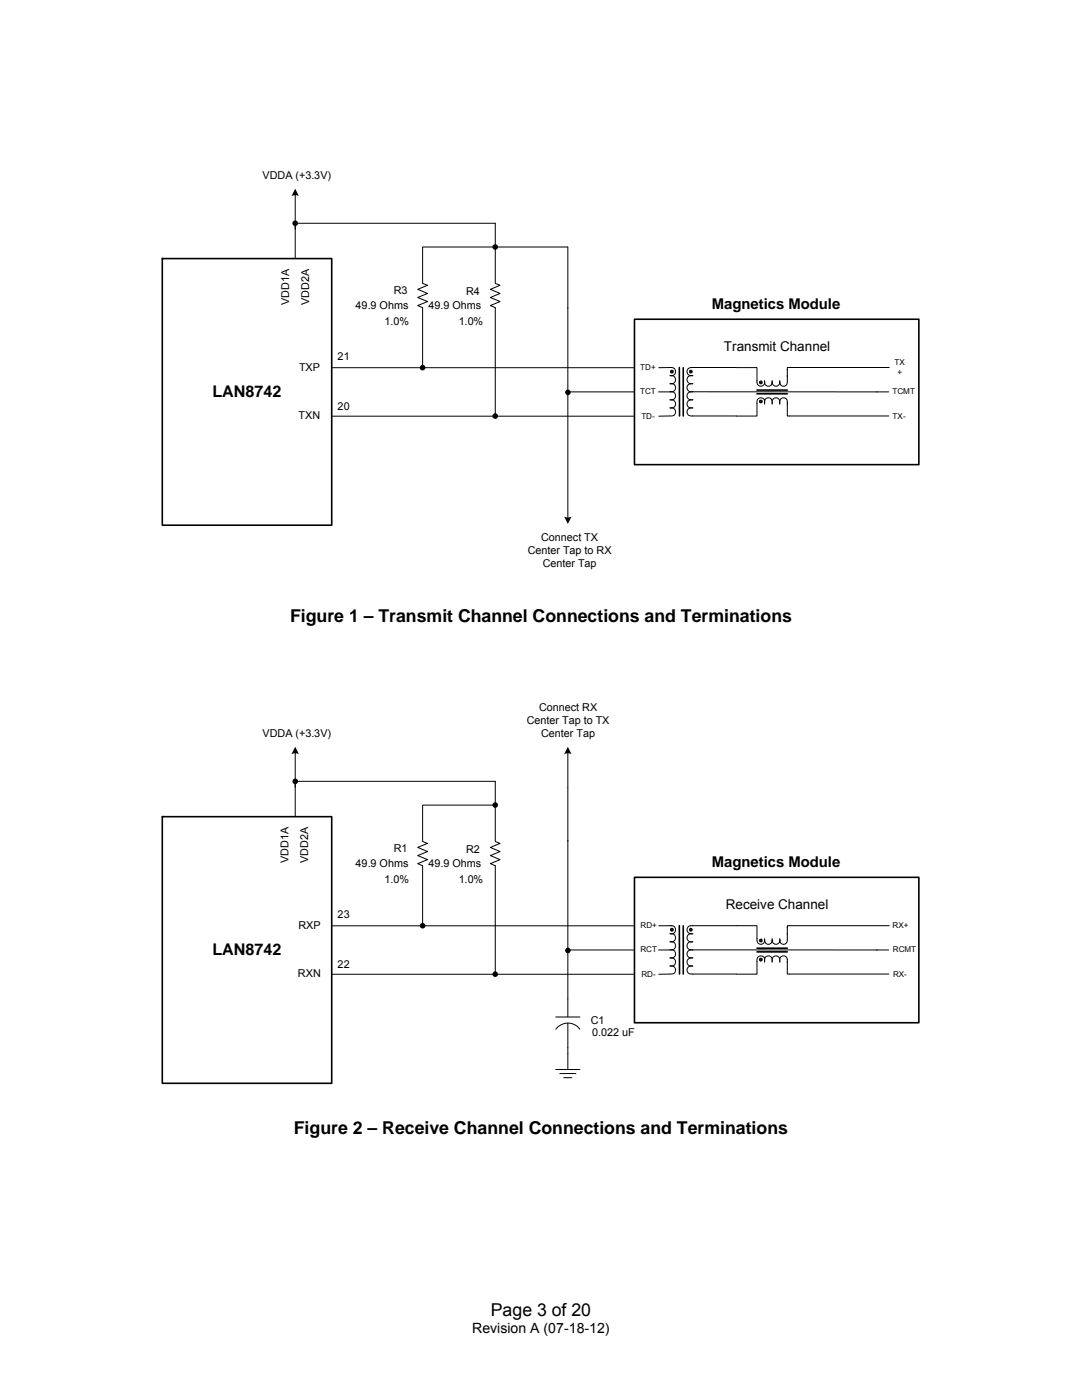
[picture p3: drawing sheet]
<svg xmlns="http://www.w3.org/2000/svg" width="216mm" height="279mm" viewBox="0 0 216 279" stroke-linecap="round" stroke-linejoin="round" font-family="sans-serif">
<path d="M32.4 51.6h33.8v53.2h-33.8zM135.6 73.3v9.7M136.3 73.4v9.6" fill="none" stroke="#000" stroke-width=".32"/>
<circle cx="32.4" cy="51.6" r=".16" fill="#000"/>
<path d="M66.2 73.4h60.4M84.3 61.4v12M138.2 73.3a.87 .87 0 0 0-1.1 .9 .87 .87 0 0 0 1.1 .8 .86 .86 0 0 0-1.1 .8 .86 .86 0 0 0 1.1 .8 .86 .86 0 0 0-1.1 .8 .86 .86 0 0 0 1.1 .8 .86 .86 0 0 0-1.1 .8 .86 .86 0 0 0 1.1 .8M66.2 83.1h60.4" fill="none" stroke="#000" stroke-width=".2"/>
<circle cx="84.3" cy="73.4" r=".55" fill="#000"/>
<circle cx="137.8" cy="74.2" r=".29" fill="#1a1a1a"/>
<g fill="none" stroke="#000" stroke-width=".2">
<path d="M133.7 73.3a.86 .86 0 0 1 1.1 .9 .86 .86 0 0 1-1.1 .8 .85 .85 0 0 1 1.1 .8 .85 .85 0 0 1-1.1 .8 .85 .85 0 0 1 1.1 .8 .85 .85 0 0 1-1.1 .8 .85 .85 0 0 1 1.1 .8 .85 .85 0 0 1-1.1 .8M138.2 79.8a.86 .86 0 0 0-1.1 .8 .86 .86 0 0 0 1.1 .8 .86 .86 0 0 0-1.1 .8 .86 .86 0 0 0 1.1 .8"/>
<circle cx="137.8" cy="74.2" r=".29"/>
</g>
<circle cx="134.1" cy="74.2" r=".3" fill="#1a1a1a"/>
<g fill="none" stroke="#000" stroke-width=".2">
<path d="M58.9 38.8v12.8M58.9 44.6h39.9v12l1 .3-1.9 .8 1.9 .9-1.9 .8 1.9 .8-1.9 .8 .9 .4v21.7M84.3 61.4l-.9-.4 1.9-.8-1.9-.8 1.9-.8-1.9-.9 1.9-.8-1-.3v-7.3h29v53.9M113.3 78.2h13.3M131.4 78.2h2.2M133.7 79.8a.85 .85 0 0 1 1.1 .8 .85 .85 0 0 1-1.1 .8 .85 .85 0 0 1 1.1 .8 .85 .85 0 0 1-1.1 .8M133.9 73.3l-2.5 .1M138.2 78.2h39.1M138.2 73.3h8.7M151 75.9a.83 .83 0 0 0 .8 1.2 .83 .83 0 0 0 .8-1.2M152.6 76.1v.4M154.1 76.1v.4"/>
<path d="M154.1 75.9a.79 .79 0 0 1-.5 1.2 .79 .79 0 0 1-1-.8M155.6 75.9v.6M157.1 73.7v2.6a.75 .75 0 0 1-.8 .8 .75 .75 0 0 1-.7-.8 .76 .76 0 0 1-.8 .8 .76 .76 0 0 1-.7-.8M177.4 73.3h-20.3v.5M133.6 83l-2.2 .1M138.2 83h8.7M152.6 80.3v.4M154.1 80.3v.4M155.6 80.3v.4M157.1 80.1v1.9M157.1 82.1v.9h20.3"/>
<circle cx="134.1" cy="74.2" r=".3"/>
</g>
<g fill="#000">
<path d="M58.9 37.7l.7 1.4-.4-.1h-.6l-.4 .1z" fill-rule="evenodd"/>
<path d="M112.9 78a.56 .56 0 0 1 .9 0 .56 .56 0 0 1-.4 .9 .56 .56 0 0 1-.6-.6z" fill-rule="evenodd"/>
<circle cx="58.9" cy="44.6" r=".57"/>
<circle cx="98.8" cy="49.3" r=".56"/>
<circle cx="98.8" cy="83" r=".55"/>
</g>
<path d="M126.6 63.7h56.7v29h-56.7zM151 77.9h6.1M151 78.6h6.1" fill="none" stroke="#000" stroke-width=".32"/>
<path d="M151.6 76.1l.3-.1 .1 .1v.4l-.1 .1-.3-.1z" fill-rule="evenodd" fill="#1a1a1a"/>
<path d="M151.6 76.1l.3-.1 .1 .1v.4l-.1 .1-.3-.1zM152.6 80.1v.4M154.1 80.1a.75 .75 0 0 0-.8-.7 .75 .75 0 0 0-.7 .7 .8 .8 0 0 0-1-.7 .8 .8 0 0 0-.6 1.1M155.6 80.1a.8 .8 0 0 0-1-.7 .8 .8 0 0 0-.5 1.1M157.1 80.1a.79 .79 0 0 0-1-.7 .79 .79 0 0 0-.5 1.1" fill="none" stroke="#000" stroke-width=".2"/>
<path d="M151.6 79.9h.4v.4h-.4z" fill-rule="evenodd" fill="#1a1a1a"/>
<path d="M146.9 73.4h4.1v2.5M151.6 79.9h.4v.4h-.4zM151 80.5v2.5h-4.1M84.3 172.8v12M66.2 184.8h60.4M66.2 194.4h60.4M138.2 184.7a.86 .86 0 0 0-1.1 .8 .86 .86 0 0 0 1.1 .9 .86 .86 0 0 0-1.1 .8 .86 .86 0 0 0 1.1 .8 .86 .86 0 0 0-1.1 .8 .86 .86 0 0 0 1.1 .8 .86 .86 0 0 0-1.1 .8 .86 .86 0 0 0 1.1 .8" fill="none" stroke="#000" stroke-width=".2"/>
<g fill="#000">
<path d="M112.6 103.1l.7 .2 .7-.2-.7 1.5z" fill-rule="evenodd"/>
<circle cx="84.3" cy="184.7" r=".55"/>
</g>
<path d="M32.4 163h33.8v53.2h-33.8zM135.6 184.7v9.7M136.3 184.8v9.6" fill="none" stroke="#000" stroke-width=".32"/>
<circle cx="32.4" cy="163" r=".16" fill="#000"/>
<circle cx="137.8" cy="185.5" r=".29" fill="#1a1a1a"/>
<g fill="none" stroke="#000" stroke-width=".2">
<path d="M133.7 184.7a.85 .85 0 0 1 1.1 .8 .85 .85 0 0 1-1.1 .9 .85 .85 0 0 1 1.1 .8 .85 .85 0 0 1-1.1 .8 .85 .85 0 0 1 1.1 .8 .85 .85 0 0 1-1.1 .8 .85 .85 0 0 1 1.1 .8 .85 .85 0 0 1-1.1 .8M138.2 191.2a.86 .86 0 0 0-1.1 .8 .86 .86 0 0 0 1.1 .8 .86 .86 0 0 0-1.1 .8 .86 .86 0 0 0 1.1 .8"/>
<circle cx="137.8" cy="185.5" r=".29"/>
</g>
<circle cx="134.1" cy="185.5" r=".3" fill="#1a1a1a"/>
<g fill="none" stroke="#000" stroke-width=".2">
<path d="M58.9 150.2v12.7M58.9 155.9h39.9v4.8M113.3 157.1v45.9M98.8 160.7h-14.5v7.2l1 .4-1.9 .8 1.9 .8-1.9 .9 1.9 .8-1.9 .8 .9 .4M98.8 160.7v7.2l1 .4-1.9 .8 1.9 .8-1.9 .9 1.9 .8-1.9 .8 .9 .4v21.6M113.3 189.6h13.3M131.4 189.6h2.2M133.6 194.4h-2.2M133.7 191.2a.85 .85 0 0 1 1.1 .8 .85 .85 0 0 1-1.1 .8 .85 .85 0 0 1 1.1 .8 .85 .85 0 0 1-1.1 .8M133.9 184.7l-2.5 .1M138.2 189.6h36.8M138.2 184.7h8.7"/>
<path d="M138.2 194.4h8.7M151 187.3a.83 .83 0 0 0 .8 1.2 .83 .83 0 0 0 .8-1.2M152.6 187.5v.4M152.6 191.7v.3M154.1 187.7a.76 .76 0 0 0 .7 .8 .76 .76 0 0 0 .8-.8 .75 .75 0 0 0 .7 .8 .75 .75 0 0 0 .8-.8M154.1 187.5v.4M154.1 191.7v.3M154.1 187.3a.79 .79 0 0 1-.5 1.1 .79 .79 0 0 1-1-.7M155.6 187.3v.6M155.6 191.7v.3M157.1 185v2.7M157.1 191.5v1.9"/>
<path d="M157.1 193.4v1h20.3M174.9 189.6h2.4M177.4 184.7h-20.3v.5M110.9 203h4.8M110.9 205.4a3 3 0 0 1 4.8 0M110.9 213.4h4.8M111.7 214.2h3.2M112.5 215.1h1.6M113.3 204.2v9.2"/>
<circle cx="134.1" cy="185.5" r=".3"/>
</g>
<g fill="#000">
<path d="M58.9 149l.7 1.5-.4-.2h-.6l-.4 .2z" fill-rule="evenodd"/>
<path d="M112.9 189.3a.56 .56 0 0 1 .9 .1 .56 .56 0 0 1-.4 .8 .56 .56 0 0 1-.6-.6z" fill-rule="evenodd"/>
<circle cx="58.9" cy="155.9" r=".56"/>
<circle cx="98.8" cy="160.7" r=".56"/>
<circle cx="98.8" cy="194.4" r=".56"/>
</g>
<path d="M126.6 175.1h56.7v29h-56.7zM151 189.2h6.1M151 190h6.1" fill="none" stroke="#000" stroke-width=".32"/>
<path d="M151.6 187.5l.3-.1 .1 .1v.4l-.1 .1-.3-.1z" fill-rule="evenodd" fill="#1a1a1a"/>
<path d="M151.6 187.5l.3-.1 .1 .1v.4l-.1 .1-.3-.1zM152.6 191.5v.4M154.1 191.5a.75 .75 0 0 0-.8-.7 .75 .75 0 0 0-.7 .7 .8 .8 0 0 0-1-.7 .8 .8 0 0 0-.6 1.1M155.6 191.5a.8 .8 0 0 0-1-.7 .8 .8 0 0 0-.5 1.1M157.1 191.5a.79 .79 0 0 0-1-.7 .79 .79 0 0 0-.5 1.1" fill="none" stroke="#000" stroke-width=".2"/>
<path d="M151.6 191.3l.2-.1 .2 .1v.4l-.2 .1-.2-.1z" fill-rule="evenodd" fill="#1a1a1a"/>
<path d="M113.3 150.2v6.9M146.9 184.7h4.1v2.6M151 191.9v2.5h-4.1M151.6 191.3l.2-.1 .2 .1v.4l-.2 .1-.2-.1z" fill="none" stroke="#000" stroke-width=".2"/>
<path d="M113.3 149l.7 1.5-.7-.2-.7 .2z" fill-rule="evenodd" fill="#000"/>
<g font-size="3.5">
<text x="57.9" y="124.1">Figure 1 – Transmit Channel Connections and Terminations</text>
<text x="58.6" y="226.3">Figure 2 – Receive Channel Connections and Terminations</text>
<text x="97.9" y="262.7">Page 3 of 20</text>
</g>
<g font-size="3.2">
<text x="42.4" y="79.2">LAN8742</text>
<text x="42.4" y="190.5">LAN8742</text>
</g>
<g font-size="3">
<text x="142" y="61.6">Magnetics Module</text>
<text x="142" y="173">Magnetics Module</text>
</g>
<text font-size="2.8" x="94.2" y="266.1">Revision A (07-18-12)</text>
<g font-size="2.7">
<text x="144.5" y="70.1">Transmit Channel</text>
<text x="144.8" y="181.5">Receive Channel</text>
</g>
<g font-size="2.2">
<text x="52.4" y="35.8">VDDA (+3.3V)</text>
<text x="78.6" y="58.7">R3</text>
<text x="93" y="58.9">R4</text>
<text x="57.7" y="60.9" transform="rotate(-90 57.7 60.9)">VDD1A</text>
<text x="61.7" y="60.9" transform="rotate(-90 61.7 60.9)">VDD2A</text>
<text x="71" y="61.7">49.9 Ohms</text>
<text x="76.7" y="64.8">1.0%</text>
<text x="85.5" y="61.7">49.9 Ohms</text>
<text x="91.5" y="64.8">1.0%</text>
<text x="67.4" y="71.8">21</text>
<text x="59.7" y="74">TXP</text>
<text x="59.6" y="83.7">TXN</text>
<text x="67.4" y="81.7">20</text>
<text x="108" y="107.9">Connect TX</text>
<text x="105.3" y="110.5">Center Tap to RX</text>
<text x="108.3" y="113.1">Center Tap</text>
<text x="107.6" y="141.9">Connect RX</text>
<text x="52.4" y="147.2">VDDA (+3.3V)</text>
<text x="105.1" y="144.5">Center Tap to TX</text>
<text x="108" y="147.1">Center Tap</text>
<text x="57.6" y="172.2" transform="rotate(-90 57.6 172.2)">VDD1A</text>
<text x="61.5" y="172.2" transform="rotate(-90 61.5 172.2)">VDD2A</text>
<text x="71" y="173.1">49.9 Ohms</text>
<text x="78.6" y="170.1">R1</text>
<text x="85.5" y="173.1">49.9 Ohms</text>
<text x="93" y="170.3">R2</text>
<text x="76.7" y="176.2">1.0%</text>
<text x="91.5" y="176.2">1.0%</text>
<text x="59.5" y="185.4">RXP</text>
<text x="67.4" y="183.2">23</text>
<text x="59.5" y="195.1">RXN</text>
<text x="67.4" y="193.1">22</text>
<text x="117.9" y="204.4">C1</text>
<text x="118.1" y="206.7">0.022 uF</text>
</g>
<g font-size="1.6">
<text x="127.8" y="73.9">TD+</text>
<text x="178.5" y="72.9">TX</text>
<text x="179.1" y="74.8">+</text>
<text x="127.7" y="78.7">TCT</text>
<text x="128" y="83.5">TD-</text>
<text x="178.1" y="78.7">TCMT</text>
<text x="178.1" y="83.5">TX-</text>
<text x="127.8" y="185.2">RD+</text>
<text x="178.1" y="185.2">RX+</text>
<text x="127.8" y="190.1">RCT</text>
<text x="178.2" y="190.1">RCMT</text>
<text x="128" y="194.9">RD-</text>
<text x="178.2" y="194.9">RX-</text>
</g>
</svg>
